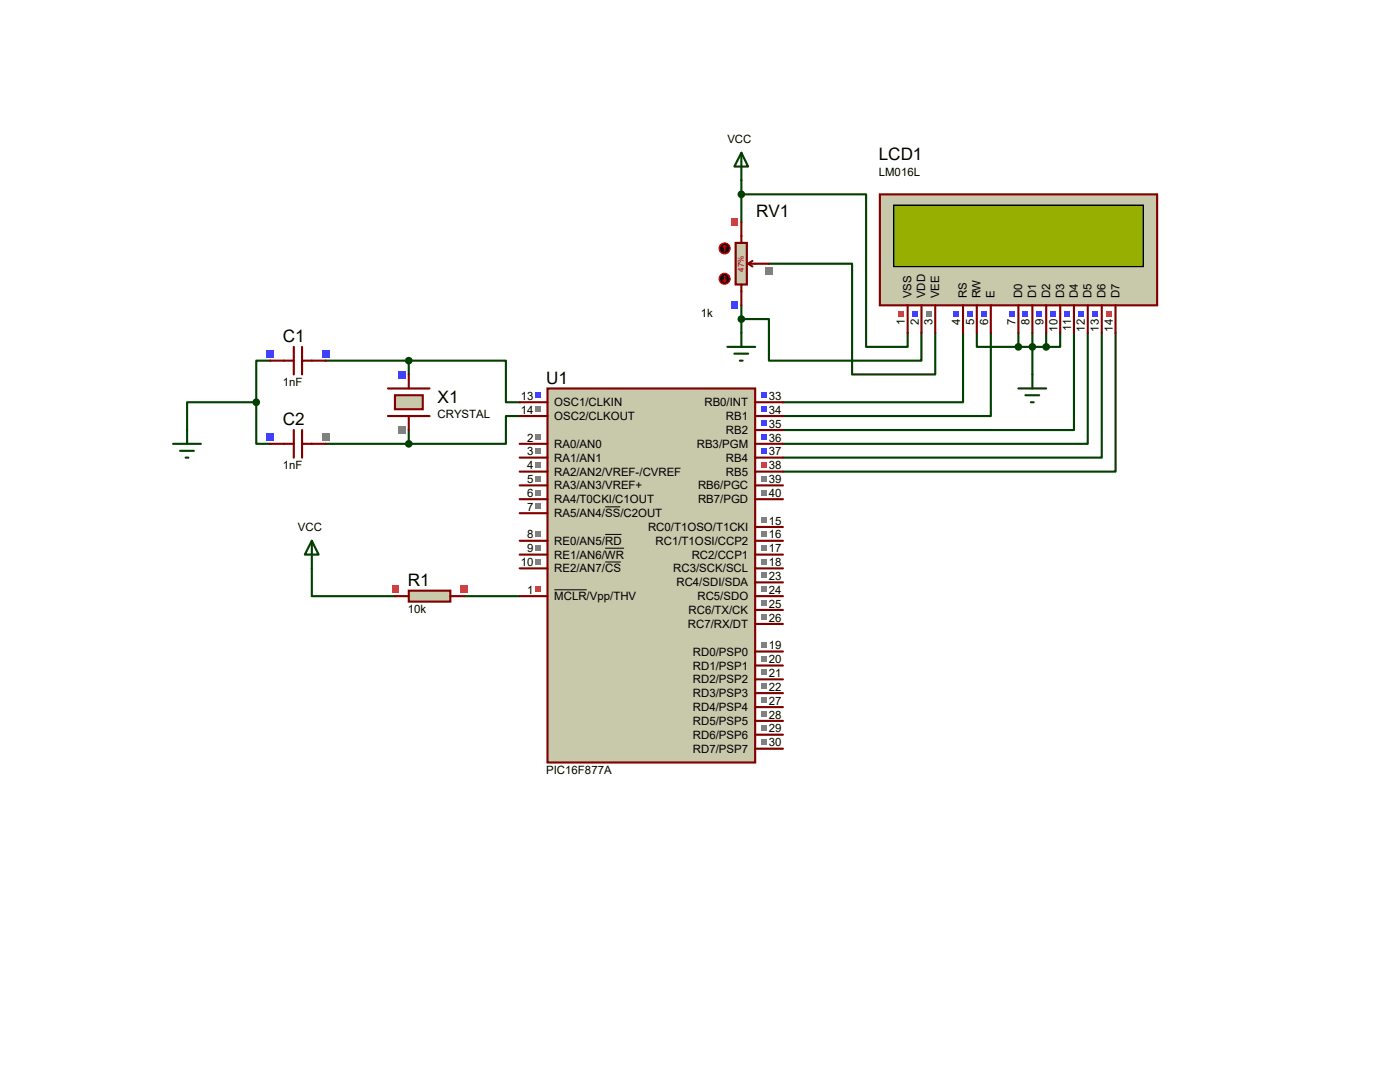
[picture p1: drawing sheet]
<svg xmlns="http://www.w3.org/2000/svg" width="279mm" height="216mm" viewBox="0 0 279 216" stroke-linecap="round" stroke-linejoin="round" font-family="sans-serif">
<g fill="none" stroke="#004000" stroke-width=".42">
<path d="M148 38.8h24.8v30.4h8.3v-2.8M148 36v8.3M153.5 52.6h16.6v22.1h16.5v-8.3M53.9 72h-2.8v8.3M65 72h16.6M81.6 72h19.4v8.3h2.7M81.6 72v2.7M148 63.7h5.5v8.3h30.4v-5.6M148 60.9v5.5M192.2 66.4v13.9h-35.9M194.9 66.4v2.8h8.3M197.7 66.4v16.6h-41.4"/>
<path d="M203.2 66.4v2.8M203.2 69.2h5.6M206 66.4v8.3M208.8 66.4v2.8M211.6 66.4v2.8h-2.8M214.3 66.4v19.4h-58M217.1 66.4v22.2h-60.8M219.9 66.4v24.9h-63.6M222.6 66.4v27.7h-66.3M51.1 80.3v8.3h2.8M51.1 80.3h-13.8v5.5M65 88.6h16.6"/>
<path d="M81.6 85.8v2.8M103.7 83h-2.7v5.6h-19.4M62.2 113.4v5.6h16.6M92.7 119h11"/>
</g>
<path d="M109.3 77.5h41.4v74.6h-41.4z" fill="#c8c8aa" stroke="#800000" stroke-width=".42"/>
<g fill="none" stroke="#800000" stroke-width=".42">
<path d="M103.7 88.6h5.6M103.7 91.3h5.6M103.7 94.1h5.6M103.7 99.6h5.6M103.7 80.3h5.6M103.7 83h5.6M103.7 96.9h5.6M150.7 88.6h5.6M150.7 91.3h5.6M150.7 94.1h5.6M150.7 99.6h5.6M150.7 80.3h5.6"/>
<path d="M150.7 83h5.6M150.7 96.9h5.6M150.7 85.8h5.6M103.7 102.4h5.6M103.7 107.9h5.6M103.7 110.7h5.6M103.7 113.4h5.6M103.7 119h5.6M150.7 107.9h5.6M150.7 110.7h5.6M150.7 113.4h5.6M150.7 119h5.6"/>
<path d="M150.7 116.2h5.6M150.7 105.2h5.6M150.7 130h5.6M150.7 132.8h5.6M150.7 138.3h5.6M150.7 135.6h5.6M150.7 124.5h5.6M150.7 121.7h5.6M150.7 149.4h5.6M150.7 146.6h5.6M150.7 143.8h5.6M150.7 141.1h5.6"/>
</g>
<path d="M110.6 117.7h6.5M120.8 101.1h3M120.8 106.6h3.2M120.8 109.4h3.7M120.8 112.1h3.1" fill="none" stroke="#000" stroke-width=".2"/>
<g fill="#808080">
<path d="M106.9 86.6h1.1v1.2h-1.1z"/>
<path d="M106.9 89.4h1.1v1.2h-1.1z"/>
<path d="M106.9 92.2h1.1v1.1h-1.1z"/>
<path d="M106.9 97.7h1.1v1.1h-1.1z"/>
<path d="M106.9 100.5h1.1v1.1h-1.1z"/>
<path d="M106.9 106h1.1v1.1h-1.1z"/>
<path d="M106.9 108.7h1.1v1.2h-1.1z"/>
<path d="M106.9 111.5h1.1v1.1h-1.1z"/>
</g>
<path d="M106.9 78.3h1.1v1.2h-1.1z" fill="#4040ff"/>
<g fill="#808080">
<path d="M106.9 81.1h1.1v1.2h-1.1z"/>
<path d="M151.9 106h1.2v1.1h-1.2z"/>
<path d="M151.9 108.7h1.2v1.2h-1.2z"/>
<path d="M151.9 111.5h1.2v1.1h-1.2z"/>
<path d="M151.9 128.1h1.2v1.1h-1.2z"/>
<path d="M151.9 130.9h1.2v1.1h-1.2z"/>
<path d="M151.9 97.7h1.2v1.1h-1.2z"/>
<path d="M151.9 94.9h1.2v1.2h-1.2z"/>
</g>
<path d="M151.9 92.2h1.2v1.1h-1.2z" fill="#ff4040"/>
<g fill="#4040ff">
<path d="M151.9 89.4h1.2v1.2h-1.2z"/>
<path d="M151.9 86.6h1.2v1.2h-1.2z"/>
<path d="M151.9 83.9h1.2v1.1h-1.2z"/>
<path d="M151.9 81.1h1.2v1.2h-1.2z"/>
<path d="M151.9 78.3h1.2v1.2h-1.2z"/>
</g>
<g fill="#808080">
<path d="M151.9 147.4h1.2v1.2h-1.2z"/>
<path d="M151.9 144.7h1.2v1.1h-1.2z"/>
<path d="M151.9 141.9h1.2v1.1h-1.2z"/>
<path d="M151.9 139.1h1.2v1.2h-1.2z"/>
<path d="M151.9 136.4h1.2v1.1h-1.2z"/>
<path d="M151.9 133.6h1.2v1.1h-1.2z"/>
<path d="M151.9 122.6h1.2v1.1h-1.2z"/>
<path d="M151.9 119.8h1.2v1.1h-1.2z"/>
<path d="M151.9 117h1.2v1.2h-1.2z"/>
<path d="M151.9 114.3h1.2v1.1h-1.2z"/>
<path d="M106.9 94.9h1.1v1.2h-1.1z"/>
<path d="M151.9 103.2h1.2v1.2h-1.2z"/>
</g>
<path d="M106.9 117h1.1v1.2h-1.1z" fill="#ff4040"/>
<path d="M77.4 77.5h8.3M77.4 83h8.3" fill="none" stroke="#800000" stroke-width=".42"/>
<path d="M78.8 78.9h5.6v2.8h-5.6z" fill="#c8c8aa" stroke="#800000" stroke-width=".42"/>
<path d="M81.6 74.7v2.8M81.6 83v2.8" fill="none" stroke="#800000" stroke-width=".42"/>
<path d="M79.5 74h1.4v1.5h-1.4z" fill="#4040ff"/>
<path d="M79.5 85.1h1.4v1.4h-1.4z" fill="#808080"/>
<path d="M53.9 72h4.7M58.6 69.2v5.5M60.3 69.2v5.5M60.3 72h4.7" fill="none" stroke="#800000" stroke-width=".42"/>
<g fill="#4040ff">
<path d="M64.3 69.9h1.4v1.4h-1.4z"/>
<path d="M53.2 69.9h1.5v1.4h-1.5z"/>
</g>
<path d="M53.9 88.6h4.7M58.6 85.8v5.5M60.3 85.8v5.5M60.3 88.6h4.7" fill="none" stroke="#800000" stroke-width=".42"/>
<path d="M64.3 86.5h1.4v1.4h-1.4z" fill="#808080"/>
<path d="M53.2 86.5h1.5v1.4h-1.5z" fill="#4040ff"/>
<g fill="#004000" stroke="#004000" stroke-width=".42">
<circle cx="81.6" cy="72" r=".55"/>
<circle cx="81.6" cy="88.6" r=".55"/>
<circle cx="51.1" cy="80.3" r=".55"/>
</g>
<path d="M34.5 88.6h5.6M35.9 90h2.8M37 91.3h.6M37.3 85.8v2.8" fill="none" stroke="#004000" stroke-width=".42"/>
<path d="M81.6 117.9h8.3v2.2h-8.3z" fill="#c8c8aa" stroke="#800000" stroke-width=".42"/>
<path d="M78.8 119h2.8M89.9 119h2.8" fill="none" stroke="#800000" stroke-width=".42"/>
<g fill="#ff4040">
<path d="M78.1 116.9h1.4v1.4h-1.4z"/>
<path d="M91.9 116.9h1.5v1.4h-1.5z"/>
</g>
<path d="M62.2 107.9l1.4 2.8h-2.8zM62.2 107.9v5.5" fill="none" stroke="#004000" stroke-width=".42"/>
<path d="M175.6 38.8h55.3v22.1h-55.3z" fill="#c8c8aa" stroke="#800000" stroke-width=".42"/>
<path d="M178.4 41h49.8v12.2h-49.8z" fill="#324600" stroke="#000" stroke-width=".25"/>
<path d="M178.4 41h49.8v12.2h-49.8z" fill="#96af00" stroke="#000" stroke-width=".25"/>
<g fill="none" stroke="#800000" stroke-width=".42">
<path d="M181.1 60.9v5.5M183.9 60.9v5.5M186.6 60.9v5.5M192.2 60.9v5.5M194.9 60.9v5.5M197.7 60.9v5.5M203.2 60.9v5.5M206 60.9v5.5M208.8 60.9v5.5M211.6 60.9v5.5M214.3 60.9v5.5M217.1 60.9v5.5"/>
<path d="M219.9 60.9v5.5M222.6 60.9v5.5"/>
</g>
<path d="M220.7 62.1h1.1v1.2h-1.1z" fill="#ff4040"/>
<g fill="#4040ff">
<path d="M217.9 62.1h1.2v1.2h-1.2z"/>
<path d="M215.1 62.1h1.2v1.2h-1.2z"/>
<path d="M212.4 62.1h1.1v1.2h-1.1z"/>
<path d="M209.6 62.1h1.2v1.2h-1.2z"/>
<path d="M206.8 62.1h1.2v1.2h-1.2z"/>
<path d="M204.1 62.1h1.1v1.2h-1.1z"/>
<path d="M201.3 62.1h1.2v1.2h-1.2z"/>
<path d="M195.8 62.1h1.1v1.2h-1.1z"/>
<path d="M193 62.1h1.2v1.2h-1.2z"/>
<path d="M190.2 62.1h1.2v1.2h-1.2z"/>
</g>
<path d="M179.2 62.1h1.1v1.2h-1.1z" fill="#ff4040"/>
<path d="M181.9 62.1h1.2v1.2h-1.2z" fill="#4040ff"/>
<path d="M184.7 62.1h1.2v1.2h-1.2z" fill="#808080"/>
<path d="M146.8 48.5h2.3v8.3h-2.3z" fill="#c8c8aa" stroke="#800000" stroke-width=".42"/>
<path d="M148 44.3v4.2M148 56.8v4.1M149.3 52.6l.9 .6M149.3 52.6h4.2M150.2 52.1l-.9 .5" fill="none" stroke="#800000" stroke-width=".42"/>
<circle cx="144.6" cy="49.6" r="1.1" fill="#400000" stroke="#f00" stroke-width=".21"/>
<path d="M144.6 49l-.2 .3M144.6 49l.3 .3M144.6 49v1.1" fill="none" stroke="#f00" stroke-width=".21"/>
<circle cx="144.6" cy="55.6" r="1.1" fill="#400000" stroke="#f00" stroke-width=".21"/>
<path d="M144.4 55.9l.2 .3M144.6 55.1v1.1M144.9 55.9l-.3 .3" fill="none" stroke="#f00" stroke-width=".21"/>
<path d="M145.9 60.2h1.4v1.4h-1.4z" fill="#4040ff"/>
<path d="M145.9 43.6h1.4v1.4h-1.4z" fill="#ff4040"/>
<path d="M152.8 53.3h1.4v1.4h-1.4z" fill="#808080"/>
<path d="M148 30.5l1.3 2.7h-2.7zM148 30.5v5.5M145.2 69.2h5.5M146.6 70.6h2.7M147.7 72h.5M148 66.4v2.8M203.2 77.5h5.6M204.6 78.9h2.8M206 74.7v2.8M205.7 80.3h.6" fill="none" stroke="#004000" stroke-width=".42"/>
<g fill="#004000" stroke="#004000" stroke-width=".42">
<circle cx="148" cy="38.8" r=".55"/>
<circle cx="148" cy="63.7" r=".55"/>
<circle cx="203.2" cy="69.2" r=".55"/>
<circle cx="206" cy="69.2" r=".55"/>
<circle cx="208.8" cy="69.2" r=".55"/>
</g>
<g font-size="3.4">
<text x="175.4" y="32">LCD1</text>
<text x="150.9" y="43.3">RV1</text>
<text x="56.5" y="68.2">C1</text>
<text x="109" y="76.5">U1</text>
<text x="87.3" y="80.3">X1</text>
<text x="56.5" y="84.9">C2</text>
<text x="81.4" y="116.9">R1</text>
</g>
<g font-size="2.3">
<text x="145.2" y="28.5">VCC</text>
<text x="175.4" y="35.1">LM016L</text>
<text x="181.9" y="59.5" transform="rotate(-90 181.9 59.5)">VSS</text>
<text x="184.7" y="59.5" transform="rotate(-90 184.7 59.5)">VDD</text>
<text x="187.4" y="59.5" transform="rotate(-90 187.4 59.5)">VEE</text>
<text x="193" y="59.5" transform="rotate(-90 193 59.5)">RS</text>
<text x="195.7" y="59.5" transform="rotate(-90 195.7 59.5)">RW</text>
<text x="198.5" y="59.5" transform="rotate(-90 198.5 59.5)">E</text>
<text x="204" y="59.5" transform="rotate(-90 204 59.5)">D0</text>
<text x="206.8" y="59.5" transform="rotate(-90 206.8 59.5)">D1</text>
<text x="209.6" y="59.5" transform="rotate(-90 209.6 59.5)">D2</text>
<text x="212.3" y="59.5" transform="rotate(-90 212.3 59.5)">D3</text>
<text x="215.1" y="59.5" transform="rotate(-90 215.1 59.5)">D4</text>
<text x="217.8" y="59.5" transform="rotate(-90 217.8 59.5)">D5</text>
<text x="220.6" y="59.5" transform="rotate(-90 220.6 59.5)">D6</text>
<text x="223.4" y="59.5" transform="rotate(-90 223.4 59.5)">D7</text>
<text x="139.9" y="63.2">1k</text>
<text x="180.6" y="64.9" transform="rotate(-90 180.6 64.9)">1</text>
<text x="183.3" y="64.9" transform="rotate(-90 183.3 64.9)">2</text>
<text x="186.1" y="64.9" transform="rotate(-90 186.1 64.9)">3</text>
<text x="191.6" y="64.9" transform="rotate(-90 191.6 64.9)">4</text>
<text x="194.4" y="64.9" transform="rotate(-90 194.4 64.9)">5</text>
<text x="197.2" y="64.9" transform="rotate(-90 197.2 64.9)">6</text>
<text x="202.7" y="64.9" transform="rotate(-90 202.7 64.9)">7</text>
<text x="205.5" y="64.9" transform="rotate(-90 205.5 64.9)">8</text>
<text x="208.2" y="64.9" transform="rotate(-90 208.2 64.9)">9</text>
<text x="211" y="66.2" transform="rotate(-90 211 66.2)">10</text>
<text x="213.8" y="66" transform="rotate(-90 213.8 66)">11</text>
<text x="216.5" y="66.2" transform="rotate(-90 216.5 66.2)">12</text>
<text x="219.3" y="66.2" transform="rotate(-90 219.3 66.2)">13</text>
<text x="222.1" y="66.2" transform="rotate(-90 222.1 66.2)">14</text>
<text x="56.5" y="77">1nF</text>
<text x="87.3" y="83.5">CRYSTAL</text>
<text x="103.9" y="79.8">13</text>
<text x="103.9" y="82.6">14</text>
<text x="110.6" y="81.1">OSC1/CLKIN</text>
<text x="110.6" y="83.8">OSC2/CLKOUT</text>
<text x="140.6" y="81.1">RB0/INT</text>
<text x="144.9" y="83.8">RB1</text>
<text x="153.5" y="82.6">34</text>
<text x="153.5" y="79.8">33</text>
<text x="105.2" y="88.1">2</text>
<text x="110.6" y="89.4">RA0/AN0</text>
<text x="139.1" y="89.4">RB3/PGM</text>
<text x="144.9" y="86.6">RB2</text>
<text x="153.5" y="88.1">36</text>
<text x="153.5" y="85.3">35</text>
<text x="56.5" y="93.6">1nF</text>
<text x="105.2" y="90.8">3</text>
<text x="105.2" y="93.6">4</text>
<text x="110.6" y="92.1">RA1/AN1</text>
<text x="110.6" y="94.9">RA2/AN2/VREF-/CVREF</text>
<text x="144.9" y="94.9">RB5</text>
<text x="144.9" y="92.1">RB4</text>
<text x="153.5" y="93.6">38</text>
<text x="153.5" y="90.8">37</text>
<text x="105.2" y="99.1">6</text>
<text x="105.2" y="101.9">7</text>
<text x="105.2" y="96.4">5</text>
<text x="110.6" y="100.4">RA4/T0CKI/C1OUT</text>
<text x="110.6" y="97.7">RA3/AN3/VREF+</text>
<text x="139.3" y="100.4">RB7/PGD</text>
<text x="139.3" y="97.7">RB6/PGC</text>
<text x="153.5" y="99.1">40</text>
<text x="153.5" y="96.4">39</text>
<text x="59.4" y="106">VCC</text>
<text x="105.2" y="107.4">8</text>
<text x="110.6" y="103.2">RA5/AN4/SS/C2OUT</text>
<text x="129.3" y="106">RC0/T1OSO/T1CKI</text>
<text x="153.5" y="107.4">16</text>
<text x="153.5" y="104.7">15</text>
<text x="103.9" y="112.9">10</text>
<text x="105.2" y="110.2">9</text>
<text x="110.6" y="108.7">RE0/AN5/RD</text>
<text x="110.6" y="111.5">RE1/AN6/WR</text>
<text x="130.8" y="108.7">RC1/T1OSI/CCP2</text>
<text x="138" y="111.5">RC2/CCP1</text>
<text x="153.5" y="110.2">17</text>
<text x="153.5" y="112.9">18</text>
<text x="105.2" y="118.5">1</text>
<text x="110.6" y="114.2">RE2/AN7/CS</text>
<text x="110.6" y="119.8">MCLR/Vpp/THV</text>
<text x="134.4" y="114.2">RC3/SCK/SCL</text>
<text x="135" y="117">RC4/SDI/SDA</text>
<text x="139.2" y="119.8">RC5/SDO</text>
<text x="153.5" y="118.5">24</text>
<text x="153.5" y="115.7">23</text>
<text x="81.4" y="122.3">10k</text>
<text x="137.3" y="125.3">RC7/RX/DT</text>
<text x="137.4" y="122.5">RC6/TX/CK</text>
<text x="153.5" y="124">26</text>
<text x="153.5" y="121.2">25</text>
<text x="138.3" y="130.8">RD0/PSP0</text>
<text x="153.5" y="129.5">19</text>
<text x="138.3" y="133.6">RD1/PSP1</text>
<text x="138.3" y="136.4">RD2/PSP2</text>
<text x="153.5" y="132.3">20</text>
<text x="153.5" y="137.8">22</text>
<text x="153.5" y="135.1">21</text>
<text x="138.3" y="141.9">RD4/PSP4</text>
<text x="138.3" y="139.1">RD3/PSP3</text>
<text x="153.5" y="143.4">28</text>
<text x="153.5" y="140.6">27</text>
<text x="138.3" y="147.4">RD6/PSP6</text>
<text x="138.3" y="144.7">RD5/PSP5</text>
<text x="153.5" y="148.9">30</text>
<text x="153.5" y="146.1">29</text>
<text x="109" y="154.4">PIC16F877A</text>
<text x="138.3" y="150.2">RD7/PSP7</text>
</g>
<text font-size="1.6" fill="#c00000" x="148.5" y="54.2" transform="rotate(-90 148.5 54.2)">47%</text>
</svg>
